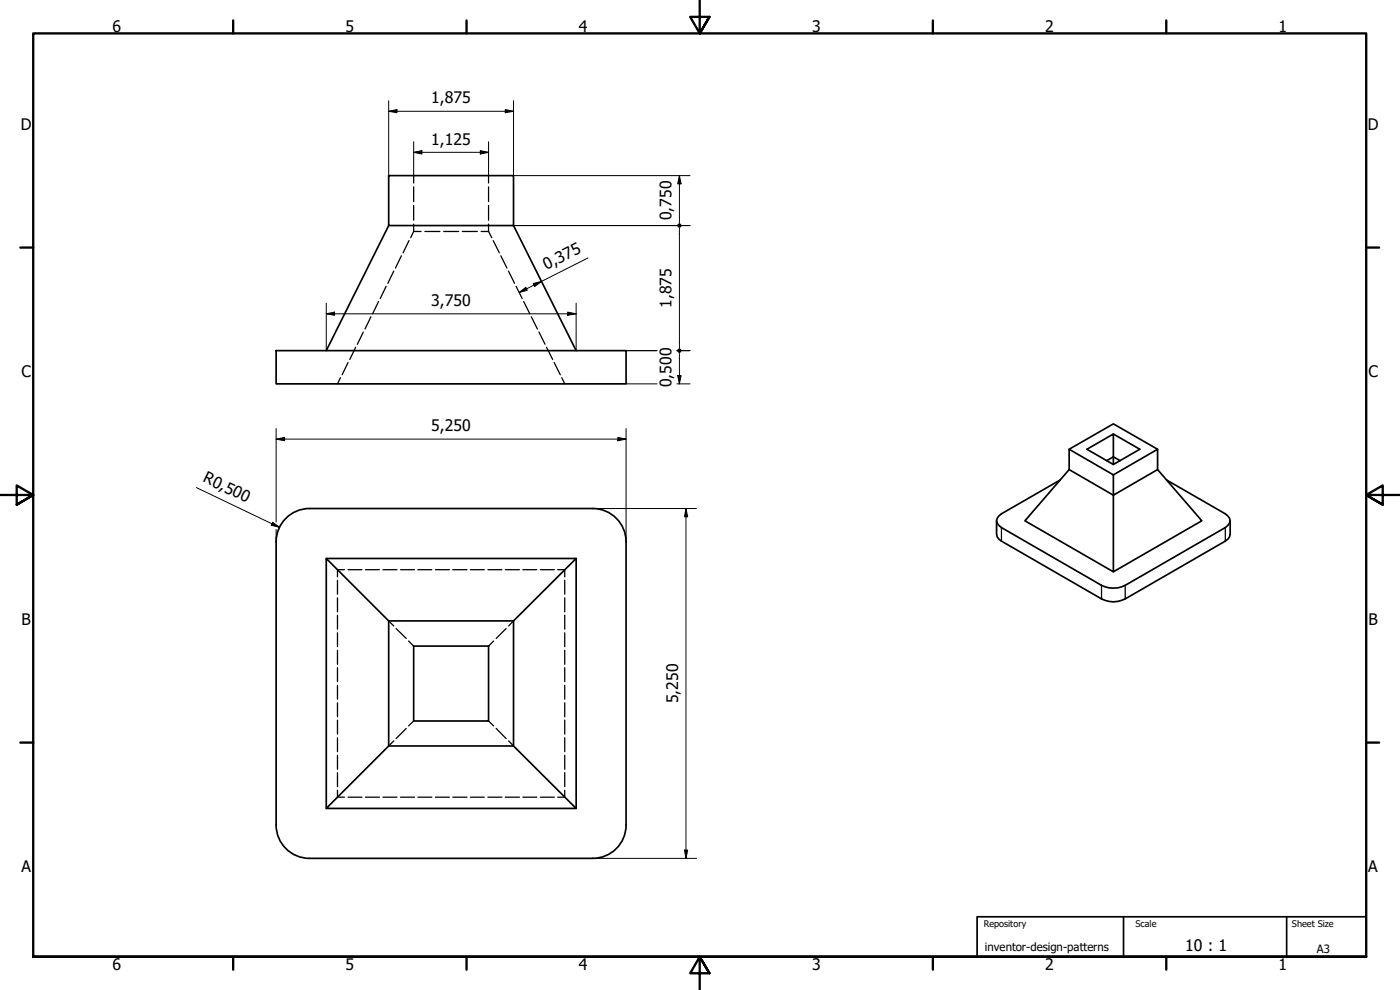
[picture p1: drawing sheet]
<svg xmlns="http://www.w3.org/2000/svg" width="420mm" height="297mm" viewBox="0 0 420 297" stroke-linecap="round" stroke-linejoin="round" font-family="sans-serif">
<!-- layer: Visible (ISO) -->
<g fill="none" stroke="#000" stroke-width=".51">
<path d="M116.6 52.7h37.5v15h-37.5zM116.6 67.7l-18.7 37.5M154.1 67.7l18.8 37.5M82.9 105.2h105v10h-105zM320.9 134.8l13.2-7.6 13.3 7.6M334.1 130.2l8 4.6-8 4.6-7.9-4.6 7.9-4.6v6.9l-2 1.1M336.2 138.2l-2.1-1.1v2.3M299.1 156.3v4l.2 .8 1.2 1.3 30.1 17.3a7.6 7.6 0 0 0 7.1 0l30-17.3 1.3-1.3 .2-.8v-4M318.2 144l-17.7 10.2a2.19 2.19 0 0 0-1.4 2 2.19 2.19 0 0 0 1.4 2.1l30.1 17.3a8.1 8.1 0 0 0 7.1 0l30-17.3a2.19 2.19 0 0 0 1.5-2.1 2.19 2.19 0 0 0-1.5-2l-17.6-10.2M320.9 140.9v-6.1l13.2 7.7M320.9 140.9l13.2 7.7v23l-26.5-15.3zM334.1 142.5l13.3-7.7v6.1l-13.3 7.7z"/>
<path d="M347.4 140.9l13.3 15.4-26.6 15.3M82.9 162.5v85.1M82.9 162.6a10 10 0 0 1 10-10h85a10 10 0 0 1 10 10M97.9 167.6h75l-18.8 18.7M172.9 167.6v75M187.9 162.5v85.1M116.6 186.3h37.5v37.5h-37.5zM116.6 186.3l-18.7-18.7v75M124.1 193.9h22.5v22.4h-22.5zM116.6 223.8l-18.7 18.8h75l-18.8-18.8M82.9 247.5a10 10 0 0 0 10 10h85a10 10 0 0 0 10-10"/>
</g>
<!-- layer: Visible Narrow (ISO) -->
<path d="M300.5 158.3v4.1M367.7 158.3v4.1M330.6 175.6v4.1M337.7 175.6v4.1" fill="none" stroke="#000" stroke-width=".38"/>
<!-- layer: Hidden (ISO) -->
<g fill="none" stroke="#000" stroke-width=".38">
<path d="M124.1 52.7v2.2M124.1 56.1v4.4M146.6 52.7v2.2M146.6 56.1v4.4M120.5 76.8l-1.8 3.6M122.7 72.2l-1.7 3.7M124.1 67.2v2.3h2.3M124.1 61.6v4.5M124.1 69.5l-.8 1.8M127.5 69.5h4.5M133.2 69.5h4.5M138.7 69.5h4.6"/>
<path d="M144.4 69.5h2.2M146.6 61.6v4.5M146.6 67.2v2.3M146.6 69.5l1 1.8M148 72.2l1.9 3.7M150.3 76.8l1.8 3.6M109 99.6l-1.7 3.7M111.3 95l-1.8 3.7M113.6 90.5l-1.8 3.7M115.9 85.9l-1.8 3.7M118.2 81.3l-1.8 3.7M152.6 81.3l1.8 3.7"/>
<path d="M154.9 85.9l1.8 3.7M157.2 90.5l1.8 3.7M159.4 95l1.9 3.7M161.7 99.6l1.9 3.7M102.2 113.3l-.9 1.9M104.5 108.8l-1.8 3.6M106.7 104.2l-1.7 3.7M164 104.2l1.9 3.7M166.3 108.8l1.8 3.6M168.6 113.3l.9 1.9M101.3 174.1v4.2M101.3 179.4v4.2"/>
<path d="M103.4 170.9h-2.1v2.2M104.5 170.9h4.1M109.7 170.9h4.2M114.9 170.9h4.2M120.2 170.9h4.2M125.4 170.9h4.2M130.7 170.9h4.2M135.9 170.9h4.2M141.2 170.9h4.2M146.4 170.9h4.2M151.6 170.9h4.3M156.9 170.9h4.2"/>
<path d="M162.2 170.9h4.2M167.4 170.9h2.1v2.2M169.5 174.1v4.2M169.5 179.4v4.2M101.3 184.6v4.2M101.3 189.9v4.1M101.3 195.1v4.2M116.6 186.3l1.6 1.5M118.9 188.6l3 3M122.6 192.3l1.5 1.6M148.1 192.3l-1.5 1.6M151.9 188.6l-3 3"/>
<path d="M154.1 186.3l-1.4 1.5M169.5 184.6v4.2M169.5 189.9v4.1M169.5 195.1v4.2M101.3 200.3v4.2M101.3 205.6v4.2M101.3 210.9v4.2M101.3 216.1v4.2M121.9 218.6l-3 3M124.1 216.3l-1.5 1.5M146.6 216.3l1.5 1.5M148.9 218.6l3 3"/>
<path d="M169.5 200.3v4.2M169.5 205.6v4.2M169.5 210.9v4.2M169.5 216.1v4.2M101.3 237.1v2.1h2.1M101.3 221.3v4.2M101.3 226.6v4.2M101.3 231.8v4.2M104.5 239.2h4.1M109.7 239.2h4.2M114.9 239.2h4.2M118.2 222.3l-1.6 1.5"/>
<path d="M120.2 239.2h4.2M125.4 239.2h4.2M130.7 239.2h4.2M135.9 239.2h4.2M141.2 239.2h4.2M146.4 239.2h4.2M151.6 239.2h4.3M152.7 222.3l1.4 1.5M156.9 239.2h4.2M162.2 239.2h4.2M169.5 237.1v2.1h-2.1M169.5 221.3v4.2"/>
<path d="M169.5 226.6v4.2M169.5 231.8v4.2"/>
</g>
<!-- layer: Border (ISO) -->
<g fill="none" stroke="#000" stroke-width=".7">
<path d="M70 6.1v3.9M140 6.1v3.9M210 0v10l-2.9-4.9h5.8l-2.9 4.9 2.9-4.9M280 6.1v3.9M350 6.1v3.9M6.1 74.3h3.9M410 74.3h3.9M0 148.5h10l-5-2.8v5.7l5-2.9-5 2.9M420 148.5h-10l5-2.8v5.7l-5-2.9 5 2.9M6.1 222.8h3.9M410 222.8h3.9M10 287.1v-277.1h400v277.1h-400h400"/>
<path d="M70 287.1v3.8M140 287.1v3.8M212.9 292l-2.9-4.9 2.9 4.9h-5.8l2.9-4.9v9.9M280 287.1v3.8M350 287.1v3.8"/>
</g>
<!-- layer: Title (ISO) -->
<path d="M337.2 275.1v12M386.1 275.1v12M410 275.1h-116.8v12h116.8" fill="none" stroke="#000" stroke-width=".51"/>
<!-- layer: Dimension (ISO) -->
<g fill="none" stroke="#000" stroke-width=".3">
<path d="M116.6 33.4l2.5-.5v.9zM116.6 33.4h37.5M116.6 30.2v22.5M151.6 32.9l2.5 .5-2.5 .4zM154.1 30.2v22.5h53M124.1 45.7l2.5-.5v1zM124.1 45.7h22.5M124.1 42.5v10.2M144.1 45.2l2.5 .5-2.5 .5zM146.6 42.5v10.2M203.9 52.7l.5 2.5h-1zM203.9 52.7v14.3"/>
<path d="M154.1 67.7h53M176.5 77.4l-20.7 10.3M203.9 68.3v36.3M97.9 94.2l2.5-.6v1zM97.9 94.2h75M97.9 91v14.2M155.8 87.7l2-1.5 .4 .9zM160 85.1l2.5-.7-2 1.6zM170.4 93.6l2.5 .6-2.5 .4zM172.9 91v14.2M187.9 105.2h9.3M187.9 115.2h9.3"/>
<path d="M203.1 105.2h4M203.1 115.2h4M203.4 112.7h1l-.5 2.5zM203.9 105.8v9.4M82.9 131.7l2.5-.5v1.1zM82.9 131.7h105M82.9 128.6v28M185.4 131.2l2.5 .5-2.5 .6zM187.9 128.6v33.9M58.9 146.3l25 11.9M81.9 156.7l2 1.5-2.5-.6zM82.9 158.9v3.6"/>
<path d="M177.9 152.6h31.1M205.9 152.6l.5 2.5h-1zM205.9 152.6v104.9M177.9 257.5h31.1M205.4 255.1h1l-.5 2.4z"/>
</g>
<g fill="#000">
<path d="M116.6 33.4l2.5-.5v.9zM151.6 32.9l2.5 .5-2.5 .4zM124.1 45.7l2.5-.5v1zM144.1 45.2l2.5 .5-2.5 .5zM203.9 52.7l.5 2.5h-1zM97.9 94.2l2.5-.6v1zM155.8 87.7l2-1.5 .4 .9zM160 85.1l2.5-.7-2 1.6zM170.4 93.6l2.5 .6-2.5 .4zM203.4 112.7h1l-.5 2.5zM82.9 131.7l2.5-.5v1.1zM185.4 131.2l2.5 .5-2.5 .6z"/>
<path d="M81.9 156.7l2 1.5-2.5-.6zM205.9 152.6l.5 2.5h-1zM205.4 255.1h1l-.5 2.4z"/>
<circle cx="203.9" cy="67.7" r=".63"/>
<circle cx="203.9" cy="105.2" r=".63"/>
</g>
<g font-size="4.8">
<text x="33.7" y="9.6">6</text>
<text x="103.7" y="9.6">5</text>
<text x="173.7" y="9.6">4</text>
<text x="243.7" y="9.6">3</text>
<text x="313.7" y="9.6">2</text>
<text x="383.7" y="9.6">1</text>
<text x="129.4" y="31">1,875</text>
<text x="6.2" y="38.9">D</text>
<text x="410.5" y="38.9">D</text>
<text x="129.4" y="43.4">1,125</text>
<text x="201.5" y="66.2" transform="rotate(-90 201.5 66.2)">0,750</text>
<text x="164" y="80.9" transform="rotate(-27 164 80.9)">0,375</text>
<text x="129.4" y="91.7">3,750</text>
<text x="201.5" y="92.4" transform="rotate(-90 201.5 92.4)">1,875</text>
<text x="6.4" y="113.1">C</text>
<text x="410.7" y="113.1">C</text>
<text x="201.5" y="116.2" transform="rotate(-90 201.5 116.2)">0,500</text>
<text x="129.4" y="129.4">5,250</text>
<text x="60.7" y="144.4" transform="rotate(26 60.7 144.4)">R0,500</text>
<text x="6.4" y="187.4">B</text>
<text x="410.7" y="187.4">B</text>
<text x="203.5" y="211.1" transform="rotate(-90 203.5 211.1)">5,250</text>
<text x="6.4" y="261.7">A</text>
<text x="410.7" y="261.7">A</text>
<text x="355.7" y="285.5">10 : 1</text>
<text x="33.7" y="290.9">6</text>
<text x="103.7" y="290.9">5</text>
<text x="173.7" y="290.9">4</text>
<text x="243.7" y="290.9">3</text>
<text x="313.7" y="290.9">2</text>
<text x="383.7" y="290.9">1</text>
</g>
<g font-size="3.4">
<text x="295.6" y="285.4">inventor-design-patterns</text>
<text x="395.2" y="286">A3</text>
</g>
<g font-size="2.7">
<text x="295.2" y="278.1">Repository</text>
<text x="340.7" y="278.1">Scale</text>
<text x="387.7" y="278.1">Sheet Size</text>
</g>
</svg>
